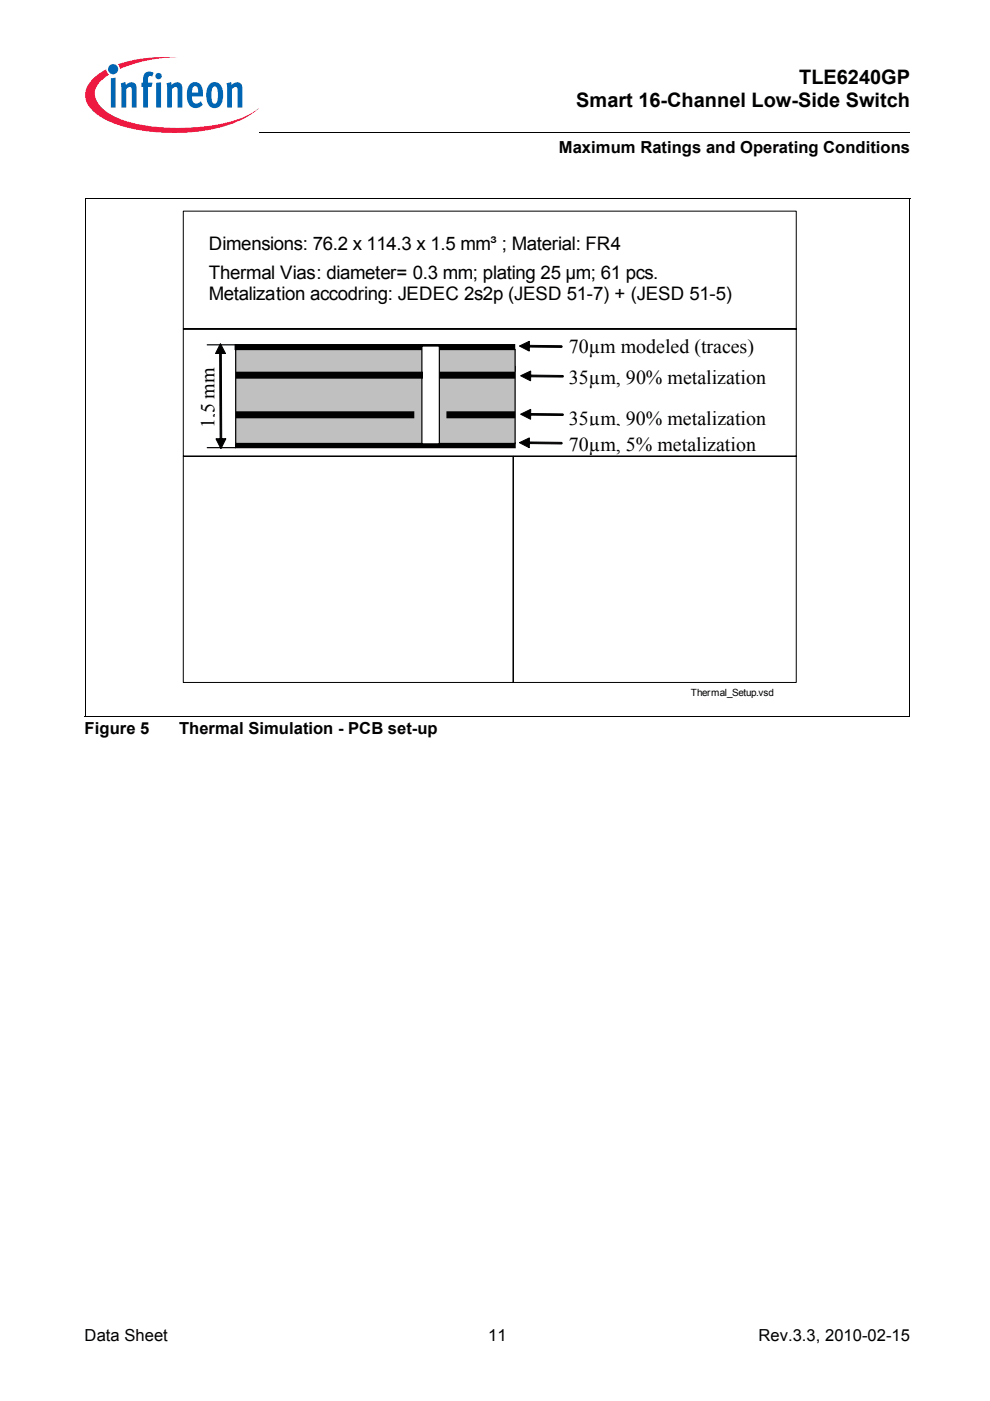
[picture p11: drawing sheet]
<svg xmlns="http://www.w3.org/2000/svg" width="210mm" height="297mm" viewBox="0 0 210 297" stroke-linecap="round" stroke-linejoin="round" font-family="sans-serif">
<circle cx="24" cy="14.7" r="1.08" fill="#0066b3"/>
<g fill="#ed1941">
<path d="M25 13.6l.8-.2a32.4 32.4 0 0 1 11.9-1.3 31.9 31.9 0 0 0-11.6 2.3l-.7 .2z"/>
<path d="M19.5 16.9a11.1 11.1 0 0 1 3-2.2l.2 .6 .4 .5a4.9 4.9 0 0 0-3 4.3 6.3 6.3 0 0 0 3.8 4.4 31.8 31.8 0 0 0 15.5 2.6 31.6 31.6 0 0 0 13.8-3l1.6-1.2a19.6 19.6 0 0 1-10.3 4.6 41.9 41.9 0 0 1-20.3-1.3 10.1 10.1 0 0 1-5.7-4.3 4.2 4.2 0 0 1 1-5z"/>
</g>
<g fill="#0066b3">
<path d="M23.5 16.6l1-.1v6.3h-1z"/>
<path d="M25.6 17.7l1-.3 .1 .6a1.21 1.21 0 0 1 1.4-.5 1.21 1.21 0 0 1 .9 1.3v4h-1.1v-4.1a.41 .41 0 0 0-.6-.2l-.5 .4v3.9h-1.1z"/>
<path d="M30.8 15.4l.8-.2 .8 .1 .2 .2-.3 .7h-.2a.47 .47 0 0 0-.7 .2v1.1h.9l-.2 .9h-.7v4.4h-1.1v-4.4h-.3v-.9h.3v-.7a1.75 1.75 0 0 1 .5-1.4z"/>
<path d="M35.3 17.7l1-.3 .1 .6a1.21 1.21 0 0 1 1.4-.5 1.21 1.21 0 0 1 .9 1.3v4h-1.1v-4.1a.41 .41 0 0 0-.6-.2l-.5 .4v3.9h-1.1z"/>
<path d="M48 17.7l1-.3 .1 .6a1.21 1.21 0 0 1 1.5-.5 1.21 1.21 0 0 1 .8 1.3v4h-1l-.1-4.1a.41 .41 0 0 0-.6-.2l-.5 .4v3.9h-1z"/>
<path d="M32.9 16.1a.7 .7 0 0 1 1.4 0 .7 .7 0 0 1-1.4 0zM33.1 17.6l1-.2v5.4h-1z"/>
<path d="M40.4 17.8a1.58 1.58 0 0 1 1.7-.2 1.58 1.58 0 0 1 .9 1.5v1.4h-2.3a1.08 1.08 0 0 0 .3 1.1 1.08 1.08 0 0 0 1.1 .2l.5-.3 .4 .7a1.87 1.87 0 0 1-2.2 .6 1.87 1.87 0 0 1-1.1-1.9v-1.7l.2-.8zM40.9 18.5l-.2 1.1h1.3v-.7a.58 .58 0 0 0-.4-.6 .58 .58 0 0 0-.7 .2z"/>
<path d="M44.6 17.7a1.75 1.75 0 0 1 1.9 0 1.75 1.75 0 0 1 .8 1.7v1.3a1.95 1.95 0 0 1-2.3 2.1 2.91 2.91 0 0 1-1.2-3.2 2.77 2.77 0 0 1 .8-1.9zM45.2 18.5a4.3 4.3 0 0 0 0 3.4l.3 .1a1.53 1.53 0 0 0 .7-1.9v-.4a1.18 1.18 0 0 0-.7-1.4z"/>
</g>
<path d="M17.9 29h46v5h-46z" fill="#fff"/>
<path d="M54.9 28l.1 .1zM50 77.7h59.2v1h-59.2zM50 93.9h59.2v1h-59.2z" fill="#000"/>
<path d="M55 28h137.8" fill="none" stroke="#000" stroke-width=".21"/>
<path d="M50 77.7h59.2v1h-59.2zM43.9 94.9h6.1M50 93.9h59.2v1h-59.2z" fill="none" stroke="#000" stroke-width=".26"/>
<path d="M50 74.1h59.2v19.9h-59.2z" fill="#c0c0c0"/>
<path d="M43.9 73.1h6.1M49.9 73.1h59.2v1h-59.2zM50 74.1h59.2v19.9h-59.2z" fill="none" stroke="#000" stroke-width=".26"/>
<g fill="#000" stroke="#000" stroke-width=".21">
<path d="M46.6 74.5l.3 .1 .1 18.8-.2 .1-.1-.1zM46.7 72.9l1.1 2.1h-2.1zM45.8 93h2.1l-1.1 2.1z"/>
<path d="M111.8 73.3h7.2l.2 .2-.2 .2-7.1-.1zM110.1 73.4l2.1-1.1v2.1z"/>
<path d="M111.8 93.8h7.2l.2 .2-.2 .1-7.1-.1zM110.1 93.9l2.1-1.1v2.1z"/>
</g>
<path d="M49.9 73.1h59.2v1h-59.2z" fill="#000"/>
<path d="M89.5 73.4h3.7v20.7h-3.7z" fill="#fff"/>
<path d="M50.1 78.9h39.5v1.3h-39.5zM89.5 73.4h3.7v20.7h-3.7zM93.2 78.9h15.9v1.3h-15.9zM50.1 87.3h37.6v1.3h-37.6zM94.8 87.3h14.3v1.3h-14.3z" fill="none" stroke="#000" stroke-width=".26"/>
<path d="M50.1 78.9h39.5v1.3h-39.5zM93.2 78.9h15.9v1.3h-15.9zM50.1 87.3h37.6v1.3h-37.6zM94.8 87.3h14.3v1.3h-14.3z" fill="#000"/>
<g fill="#000" stroke="#000" stroke-width=".21">
<path d="M112 79.6h7.3l.1 .2-.1 .1h-7.2zM110.4 79.7l2.1-1v2.1z"/>
<path d="M112 87.7l7.3 .1 .1 .1-.1 .2-7.2-.1zM110.4 87.8l2.1-1v2.1z"/>
</g>
<path d="M42.9 99.7h62.4v41.9h-62.4z" fill="#fff"/>
<path d="M18 42.1h175M18 42.1v109.7M38.9 44.8h129.9v24.9h-129.9zM192.9 42.1v109.8M38.9 69.7h129.9v27h-129.9zM38.9 96.7h69.9v48h-69.9zM108.8 96.7h60v48h-60zM18 151.9h174.9" fill="none" stroke="#000" stroke-width=".21"/>
<g font-size="4.2">
<text x="169.4" y="17.8">TLE6240GP</text>
<text x="122.2" y="22.8">Smart 16-Channel Low-Side Switch</text>
<text x="120.6" y="74.9">70µm modeled (traces)</text>
<text x="120.6" y="81.4">35µm, 90% metalization</text>
<text x="45.5" y="90.8" transform="rotate(-90 45.5 90.8)">1,5 mm</text>
<text x="120.6" y="90.2">35µm, 90% metalization</text>
<text x="120.6" y="95.6">70µm, 5% metalization</text>
</g>
<g font-size="4">
<text x="44.3" y="53">Dimensions: 76.2 x 114.3 x 1.5 mm³ ; Material: FR4</text>
<text x="44.3" y="59.1">Thermal Vias: diameter= 0.3 mm; plating 25 µm; 61 pcs.</text>
<text x="44.3" y="63.6">Metalization accodring: JEDEC 2s2p (JESD 51-7) + (JESD 51-5)</text>
</g>
<g font-size="3.5">
<text x="118.5" y="32.5">Maximum Ratings and Operating Conditions</text>
<text x="17.9" y="155.7">Figure 5</text>
<text x="38" y="155.7">Thermal Simulation - PCB set-up</text>
<text x="17.9" y="284.4">Data Sheet</text>
<text x="103.5" y="284.4">11</text>
<text x="160.8" y="284.4">Rev.3.3, 2010-02-15</text>
</g>
<text font-size="2.1" x="146.5" y="147.6">Thermal_Setup.vsd</text>
</svg>
